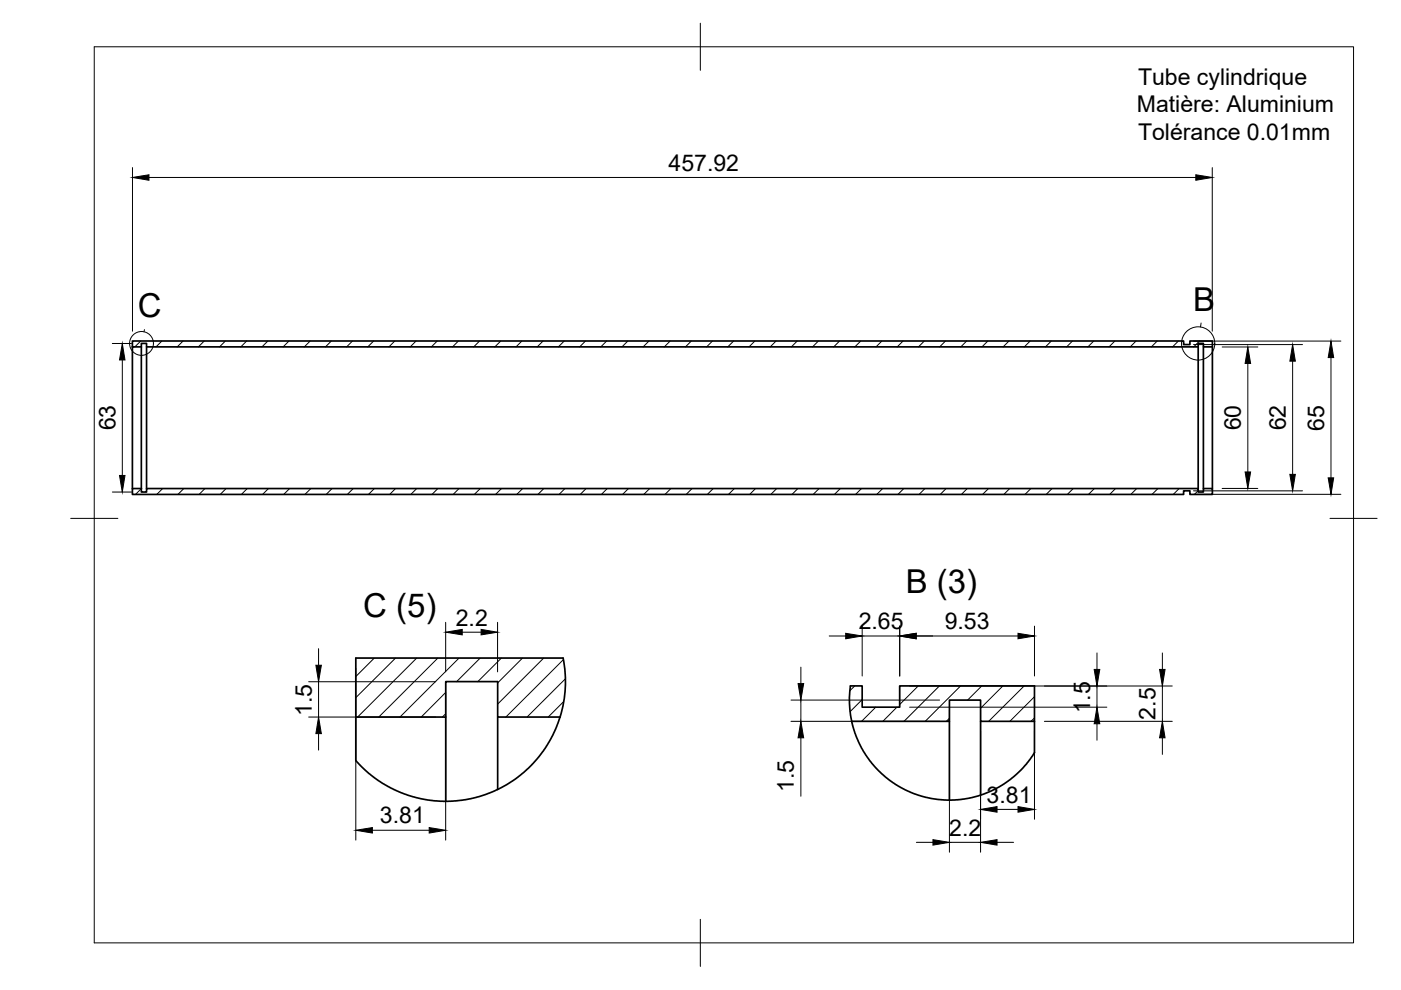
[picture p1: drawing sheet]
<svg xmlns="http://www.w3.org/2000/svg" width="297mm" height="210mm" viewBox="0 0 297 210" stroke-linecap="round" stroke-linejoin="round" font-family="sans-serif">
<!-- layer: Visible -->
<g fill="none" stroke="#000" stroke-width=".36">
<path d="M28.1 73.5h1.9v-.7h1.1v.7h222.9v-.7h1.1v.7h1.9v-1.2h-4.7v.8h-1.3v-.8h-222.9v31.3M30 73.5v30.1M31.1 73.5v30.1M254 73.5v30.1M255.1 73.5v30.1M257 73.5v30.1M28.1 103.6h1.9v.7h1.1v-.7h222.9v.7h1.1v-.7h1.9v1.2h-4.7v-.7h-1.3v.7h-222.9zM75.4 152h19.1v17.9M94.5 152v-7.5h11v7.5h13.2M105.5 152v15.4M118.7 152l-.9 2.7-1.1 2.1-1.2 1.9-1.5 2.1-2 2.1-2.2 1.9-2.2 1.5-2.1 1.1M118.8 152a24.9 24.9 0 0 0 .6-12.5h-44v21.8l2 2 2.7 2.1 3.5 2 3.2 1.3 3.9 .9 4.4 .3 3.6-.3 3.2-.8 3.6-1.4"/>
<path d="M180.3 145.4h2.5v4.5h8v-4.5h28.5v7.5h-11.4v-4.5h-6.6v4.5h-20.7l-.5-3.7zM180.6 152.9l.7 2.5 1.4 3.2 1.7 2.6 1.9 2.2 2.4 2.1 2.3 1.5 2.8 1.3 3.5 1 3 .3h2.7l3.1-.5 3.1-1 2.5-1.2 2.6-1.7 2.3-2.1 2-2.4a3.4 3.4 0 0 0 .7-3v-4.8M201.3 152.9v16.7M207.9 152.9v15.7"/>
</g>
<!-- layer: BORDER -->
<path d="M20 9.9h267v190h-267zM148.5 4.9v10M15 109.9h10M282 109.9h10M148.5 194.9v10" fill="none" stroke="#000" stroke-width=".21"/>
<!-- layer: FD_Dimensions -->
<g fill="none" stroke="#000" stroke-width=".21">
<path d="M28.1 35.5v34.7M31.6 37.6h221.9M257 35.5v34.7M23.8 72.8h4.1M25.9 76.3v24.5M253 73.1h23.2M253 72.3h31.3M259.1 73.6h7.6M264.6 77.1v23M274.1 76.6v24M282.2 75.8v25.5M23.8 104.3h4.1"/>
<path d="M253 104.1h23.2M253 104.8h31.3M259.1 103.6h7.6M67.5 137.5v3.5M94.5 131.9v10.5M98 134h4M105.5 131.9v10.5M175.8 134.8h3.5M182.8 132.8v10.5M182.8 134.8h8M190.8 132.8v10.5M194.2 134.8h21.6"/>
<path d="M219.3 132.8v10.5M232.6 138.4v3.5M246.4 138.4v3.5M65.4 144.5h27M65.4 152h27M67.5 144.5v7.5M67.5 155.5v3.5M75.4 141.6v36.5M94.5 146.6v31.5M167.7 148.4h31.5M167.7 152.9h31.5M169.8 141.4v3.5"/>
<path d="M169.8 148.4v4.5M169.8 156.4v12.4M192.8 145.5h55.7M192.8 149.9h41.9M201.3 150.6v30.1M207.9 150.6v30.1M219.3 155v18.7M221.4 152.9h27.1M232.6 145.5v4.4M232.6 153.5v3.4M246.4 145.5v7.4M246.4 156.4v3.5"/>
<path d="M79 176h12M194.3 178.6h3.5M201.3 178.6h6.6M211.4 178.6h3.5M211.4 171.6h4.4"/>
</g>
<g fill="#000" stroke="#000" stroke-width=".21">
<path d="M28.1 37.6l3.5-.5v1.1zM253.5 37.1l3.5 .5-3.5 .6zM25.9 72.8l.6 3.5h-1.2zM264.6 73.6l.6 3.5h-1.2zM274.1 73.1l.5 3.5h-1.1zM282.2 72.3l.6 3.5h-1.2zM25.3 100.8h1.2l-.6 3.5zM264 100.1h1.2l-.6 3.5zM273.5 100.6h1.1l-.5 3.5zM281.6 101.3h1.2l-.6 3.5zM94.5 134l3.5-.6v1.2zM102 133.4l3.5 .6-3.5 .6z"/>
<path d="M179.3 134.3l3.5 .5-3.5 .6zM190.8 134.8l3.4-.5v1.1zM215.8 134.3l3.5 .5-3.5 .6zM67 141h1.1l-.6 3.5zM67.5 152l.6 3.5h-1.1zM169.2 144.9h1.2l-.6 3.5zM169.8 152.9l.6 3.5h-1.2zM232 141.9h1.2l-.6 3.6zM232.6 149.9l.6 3.6h-1.2zM245.9 141.9h1.1l-.6 3.6zM246.4 152.9l.6 3.5h-1.1zM75.4 176l3.6-.5v1.1z"/>
<path d="M91 175.5l3.5 .5-3.5 .6zM197.8 178l3.5 .6-3.5 .6zM207.9 178.6l3.5-.6v1.2zM207.9 171.6l3.5-.6v1.2zM215.8 171l3.5 .6-3.5 .6z"/>
</g>
<!-- layer: Hatching -->
<g fill="none" stroke="#000" stroke-width=".21">
<path d="M29.8 72.3l-1.2 1.3M34.3 72.3l-1.2 1.3M38.8 72.3l-1.3 1.3M43.3 72.3l-1.3 1.3M47.8 72.3l-1.3 1.3M52.3 72.3l-1.3 1.3M56.8 72.3l-1.3 1.3M61.3 72.3l-1.3 1.3M65.7 72.3l-1.2 1.3M70.2 72.3l-1.2 1.3M74.7 72.3l-1.2 1.3M79.2 72.3l-1.2 1.3"/>
<path d="M83.7 72.3l-1.3 1.3M88.2 72.3l-1.2 1.3M92.7 72.3l-1.3 1.3M97.2 72.3l-1.3 1.3M101.7 72.3l-1.3 1.3M106.2 72.3l-1.3 1.3M110.6 72.3l-1.2 1.3M115.1 72.3l-1.2 1.3M119.6 72.3l-1.2 1.3M124.1 72.3l-1.2 1.3M128.6 72.3l-1.2 1.3M133.1 72.3l-1.3 1.3"/>
<path d="M137.6 72.3l-1.3 1.3M142.1 72.3l-1.3 1.3M146.6 72.3l-1.3 1.3M151 72.3l-1.2 1.3M155.5 72.3l-1.2 1.3M160 72.3l-1.2 1.3M164.5 72.3l-1.2 1.3M169 72.3l-1.2 1.3M173.5 72.3l-1.2 1.3M178 72.3l-1.3 1.3M182.5 72.3l-1.3 1.3M187 72.3l-1.3 1.3"/>
<path d="M191.5 72.3l-1.3 1.3M196 72.3l-1.3 1.3M200.4 72.3l-1.2 1.3M204.9 72.3l-1.2 1.3M209.4 72.3l-1.2 1.3M213.9 72.3l-1.2 1.3M218.4 72.3l-1.3 1.3M222.9 72.3l-1.3 1.3M227.4 72.3l-1.3 1.3M231.9 72.3l-1.3 1.3M236.4 72.3l-1.3 1.3M240.9 72.3l-1.3 1.3"/>
<path d="M245.3 72.3l-1.2 1.3M249.8 72.3l-1.2 1.3M254.3 72.3l-1.2 1.3M30 103.6l-1.3 1.2M34.5 103.6l-1.2 1.2M39 103.6l-1.3 1.2M43.5 103.6l-1.3 1.2M48 103.6l-1.3 1.2M52.5 103.6l-1.3 1.2M56.9 103.6l-1.2 1.2M61.4 103.6l-1.2 1.2M65.9 103.6l-1.2 1.2"/>
<path d="M70.4 103.6l-1.2 1.2M74.9 103.6l-1.2 1.2M79.4 103.6l-1.3 1.2M83.9 103.6l-1.3 1.2M88.4 103.6l-1.3 1.2M92.9 103.6l-1.3 1.2M97.3 103.6l-1.2 1.2M101.9 103.6l-1.3 1.2M106.3 103.6l-1.2 1.2M110.8 103.6l-1.2 1.2M115.3 103.6l-1.2 1.2M119.8 103.6l-1.2 1.2"/>
<path d="M124.3 103.6l-1.3 1.2M128.8 103.6l-1.3 1.2M133.3 103.6l-1.3 1.2M137.8 103.6l-1.3 1.2M142.3 103.6l-1.3 1.2M146.7 103.6l-1.2 1.2M151.2 103.6l-1.2 1.2M155.7 103.6l-1.2 1.2M160.2 103.6l-1.2 1.2M164.7 103.6l-1.3 1.2M169.2 103.6l-1.3 1.2M173.7 103.6l-1.3 1.2"/>
<path d="M178.2 103.6l-1.3 1.2M182.7 103.6l-1.3 1.2M187.2 103.6l-1.3 1.2M191.6 103.6l-1.2 1.2M196.1 103.6l-1.2 1.2M200.6 103.6l-1.2 1.2M205.1 103.6l-1.2 1.2M209.6 103.6l-1.3 1.2M214.1 103.6l-1.2 1.2M218.6 103.6l-1.3 1.2M223.1 103.6l-1.3 1.2M227.6 103.6l-1.3 1.2"/>
<path d="M232.1 103.6l-1.3 1.2M236.5 103.6l-1.2 1.2M241 103.6l-1.2 1.2M245.5 103.6l-1.2 1.2M250 103.6l-1.2 1.2M254 104l-.7 .8M79.3 139.5l-3.9 3.9M83.8 139.5l-8.4 8.4M88.3 139.5l-12.5 12.5M92.8 139.5l-12.5 12.5M97.3 139.5l-12.5 12.5M101.8 139.5l-5 5"/>
<path d="M106.3 139.5l-5 5M110.8 139.5l-5.3 5.3M115.3 139.5l-9.8 9.8M119.4 139.9l-12.1 12.1M94.5 146.8l-5.2 5.2M94.5 151.3l-.7 .7M119.5 148.8l-3.3 3.2M119.8 143.9l-8.1 8.1M181.2 145.5l-1 .9M182.8 148.3l-2.6 2.6M185.7 149.9l-3 3M190.2 149.9l-3 3"/>
<path d="M194.7 145.5l-3.9 3.9M199.2 145.5l-7.5 7.4M201.3 152.3l-.7 .6M203.6 145.5l-7.4 7.4M208.1 145.5l-3 2.9M212.6 145.5l-4.7 4.7M217.1 145.5l-7.5 7.4M219.3 147.7l-5.2 5.2M219.3 152.2l-.7 .7"/>
</g>
<!-- layer: Detail Boundary -->
<g fill="none" stroke="#000" stroke-width=".21">
<path d="M30.6 69.9l-.1 .5M254.7 68.5l-.2 .8"/>
<circle cx="30" cy="72.8" r="2.53"/>
<circle cx="254" cy="72.8" r="3.5"/>
</g>
<g font-size="7">
<text x="253" y="66">B</text>
<text x="29.2" y="67.2">C</text>
<text x="192" y="125.7">B (3)</text>
<text x="77" y="130.9">C (5)</text>
</g>
<g font-size="4.9">
<text x="241.3" y="18">Tube cylindrique</text>
<text x="241" y="23.8">Matière: Aluminium</text>
<text x="241.3" y="29.7">Tolérance 0.01mm</text>
<text x="141.8" y="36.2">457.92</text>
<text x="24.5" y="91.3" transform="rotate(-90 24.5 91.3)">63</text>
<text x="263.1" y="91.3" transform="rotate(-90 263.1 91.3)">60</text>
<text x="272.6" y="91.2" transform="rotate(-90 272.6 91.2)">62</text>
<text x="280.7" y="91.3" transform="rotate(-90 280.7 91.3)">65</text>
<text x="96.6" y="132.6">2.2</text>
<text x="182.1" y="133.4">2.65</text>
<text x="200.3" y="133.4">9.53</text>
<text x="66.1" y="151.9" transform="rotate(-90 66.1 151.9)">1.5</text>
<text x="231.1" y="151.2" transform="rotate(-90 231.1 151.2)">1.5</text>
<text x="245" y="152.6" transform="rotate(-90 245 152.6)">2.5</text>
<text x="168.3" y="168" transform="rotate(-90 168.3 168)">1.5</text>
<text x="209.2" y="170.2">3.81</text>
<text x="80.6" y="174.6">3.81</text>
<text x="201.3" y="177.2">2.2</text>
</g>
</svg>
